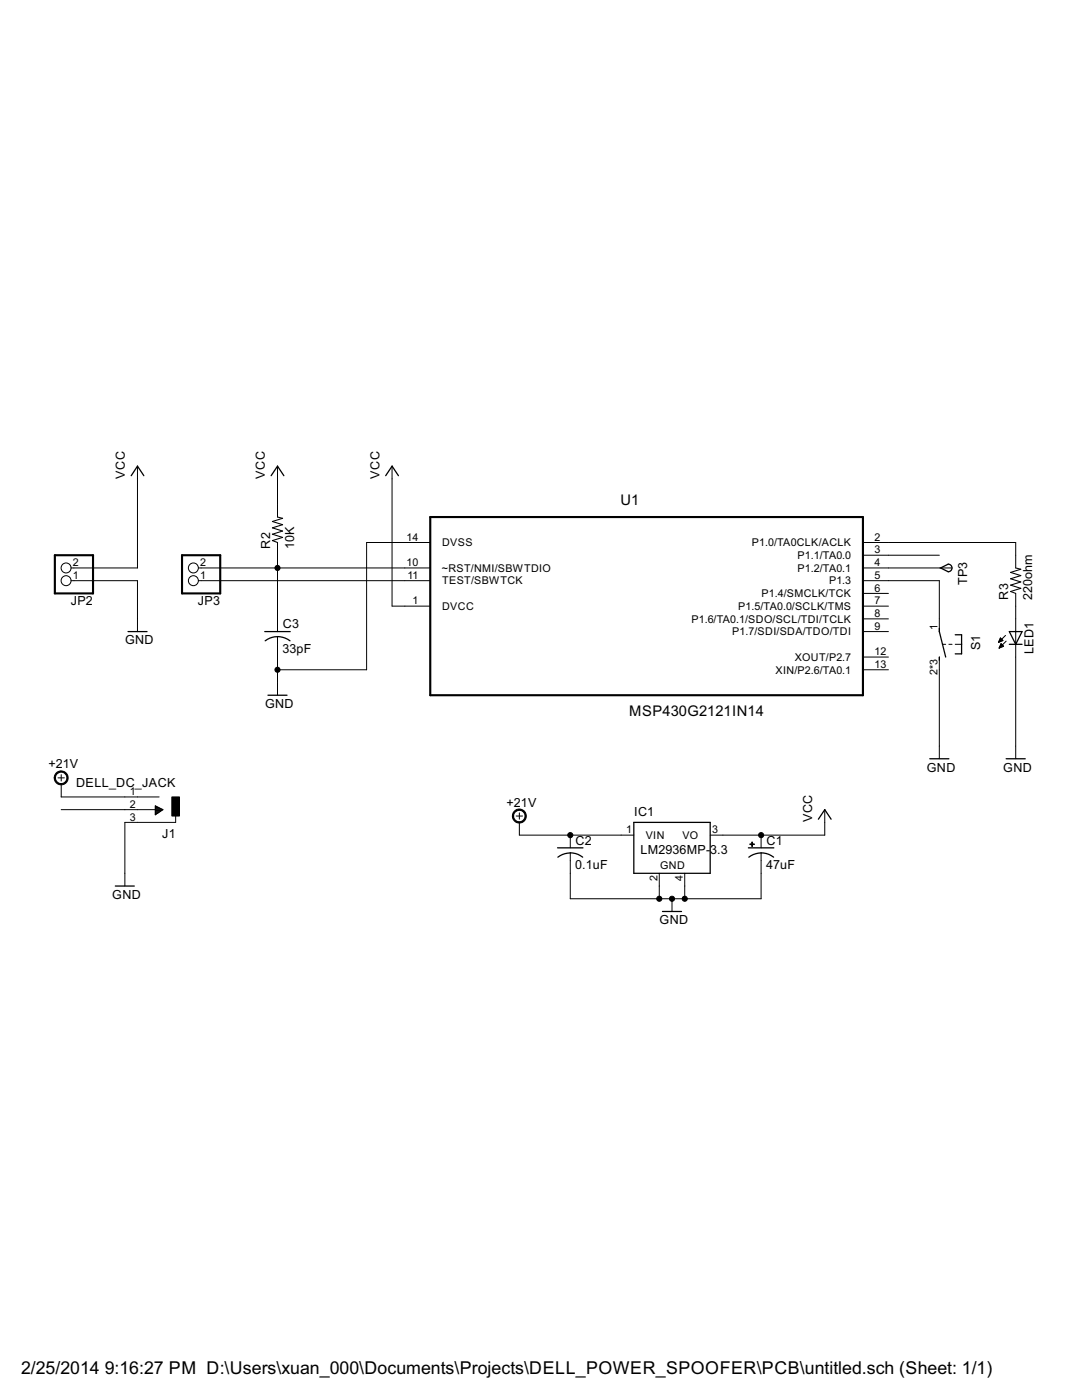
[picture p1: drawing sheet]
<svg xmlns="http://www.w3.org/2000/svg" width="216mm" height="279mm" viewBox="0 0 216 279" stroke-linecap="round" stroke-linejoin="round" font-family="sans-serif">
<g fill="none" stroke="#000" stroke-width=".2">
<path d="M27.4 93v20.3h-13.2M55.4 93v10.2M78.2 93v28h7.7M14.2 115.9h13.2v10.1M39.6 113.3h46.3M39.6 115.9h46.3M55.4 108.3v17.7M85.9 108.3h-12.7v25.4h-17.8M172.2 108.3h30.5v5M172.2 113.3h17.8M172.2 115.9h15.2v10.1M172.2 110.8h15.2"/>
<path d="M172.2 118.4h5.1M202.7 118.4v33M55.4 127.1v11.6M172.2 121h5.1M172.2 123.5h5.1M172.2 126h5.1M172.2 131.1h5.1M172.2 133.7h5.1M187.4 131.1v20.3M188.1 128.6h.6M189.3 128.6h.7M190.6 128.6h1.3"/>
<path d="M199.3 128.1h.2M199.3 128h.4M199.4 129.3h.1M199.4 127.9h.6M199.4 127.7h.6M199.4 129.2h.3M199.5 129.1h.5M199.5 127.6h.4M199.5 127.5h.3M199.5 128.9h.7M199.6 127.4h.1M199.6 128.8h.5"/>
<path d="M199.6 127.3l.5 .5-.9 .4zM199.6 128.7h.4M199.7 128.6h.2M199.7 128.5l-.3 .8M199.7 128.5l.6 .5M199.7 128.5h.1M200.3 129l-.9 .3M200.6 126.8l-1.4 1.4M200.8 128l-1.4 1.3M11.6 155.2h1.2M12.2 156.5v2.5h19.5M12.2 154.6v1.3"/>
<path d="M12.2 161.6h18.8M31 160.8l1.5 .8-1.5 1zM31 162.6h.1M31 162.5h.2M31 162.3h.4M31 162.2h.6M31 162.1h.7M31 162h.9M31 161.9h1.1M31 161.8h1.3M31 161.6h1.5M31 161.5h1.4"/>
<path d="M31 161.4h1.1M31 161.3h.9M31 161.1h.6M31 161h.4M31 160.9h.2M35.1 162.9v1.2h-10.2v12.7M103 162.9h1.3M103.6 164.1v2.6h22.9M103.6 162.2v1.3M113.8 170.2v9.2h38.1v-9.2M113.8 166.7v2.5M131.6 174.3v5.1"/>
<path d="M134.1 179.4v2.5M136.6 174.3v5.1M151.9 166.7v2.5M164.6 161.6v5.1h-22.9"/>
<circle cx="13.2" cy="115.9" r=".99"/>
<circle cx="13.2" cy="113.3" r=".99"/>
<circle cx="38.6" cy="115.9" r=".99"/>
<circle cx="38.6" cy="113.3" r=".99"/>
</g>
<path d="M10.9 110.8h7.7v7.6h-7.7zM36.3 110.8h7.6v7.6h-7.6zM85.9 103.2h86.3v35.5h-86.3z" fill="none" stroke="#000" stroke-width=".42"/>
<g fill="none" stroke="#000" stroke-width=".25">
<path d="M26.2 94.9l1.2-1.9 1.3 1.9M54.1 94.9l1.3-1.9 1.2 1.9M77 94.9l1.2-1.9 1.3 1.9M187.7 113.3l1.5-.7a.76 .76 0 0 1 .8 .7 .76 .76 0 0 1-.8 .8zM25.5 126h3.8M52.8 126h5.1M52.9 127.9a4 4 0 0 1 5 0M53.5 138.7h3.8M187.4 125.4v.6l1.3 5.1M187.4 131.1v.7M190.6 126.7h1.3v3.8h-1.3M201.4 126h2.5l-1.2 2.6z"/>
<path d="M201.4 128.6h2.5M185.5 151.4h3.8M200.8 151.4h3.8M23 176.8h3.8M111.3 169.2h5M111.3 171.1a4 4 0 0 1 5 0M126.5 164.1h15.2v10.2h-15.2zM149.3 169.2h5.1M149.4 171.1a4 4 0 0 1 5 0M163.3 163.5l1.3-1.9 1.2 1.9M132.2 181.9h3.8"/>
</g>
<path d="M34.3 159h1.5v3.9h-1.5zM149.6 168.4h.9v.2h-.9zM150 168h.1v.9h-.1z" fill="#000" stroke="#000" stroke-width=".2"/>
<path d="M55.4 103.2l1 .2-2 .7 2 .6-2 .6 2 .7-2 .6 2 .7-2 .6 1 .4M202.7 113.3l1 .3-2 .6 2 .7-2 .6 2 .6-2 .7 2 .6-2 .6 1 .4" fill="none" stroke="#000" stroke-width=".21"/>
<g fill="#000" stroke="#000" stroke-width=".2">
<path d="M11.2 154.3a1.4 1.4 0 0 1 2.2 .2 1.4 1.4 0 0 1-.8 2.1 1.4 1.4 0 0 1-1.8-1.4h.3a1.14 1.14 0 0 1 1.7-.9 1.14 1.14 0 0 1 .1 1.9 1.14 1.14 0 0 1-1.8-.7v-.3h-.3z" fill-rule="evenodd"/>
<path d="M102.6 161.9a1.4 1.4 0 0 1 2.2 .2 1.4 1.4 0 0 1-.8 2.1 1.4 1.4 0 0 1-1.8-1.3h.3a1.14 1.14 0 0 1 1.7-1 1.14 1.14 0 0 1 .1 1.9 1.14 1.14 0 0 1-1.8-.6v-.3h-.3z" fill-rule="evenodd"/>
<circle cx="55.4" cy="113.3" r=".51"/>
<circle cx="55.4" cy="133.7" r=".51"/>
<circle cx="113.8" cy="166.7" r=".51"/>
<circle cx="131.6" cy="179.4" r=".51"/>
<circle cx="134.1" cy="179.4" r=".51"/>
<circle cx="136.6" cy="179.4" r=".51"/>
<circle cx="151.9" cy="166.7" r=".51"/>
</g>
<g font-size="4">
<text x="4.2" y="274.2">2/25/2014</text>
<text x="20.9" y="274.2">9:16:27 PM D:\Users\xuan_000\Documents\Projects\DELL_POWER_SPOOFER\PCB\untitled.sch (Sheet: 1/1)</text>
</g>
<g font-size="3.3">
<text x="123.8" y="100.7">U1</text>
<text x="125.6" y="142.9">MSP430G2121IN14</text>
</g>
<g font-size="2.8">
<text x="24.9" y="95.5" transform="rotate(-90 24.9 95.5)">VCC</text>
<text x="52.8" y="95.5" transform="rotate(-90 52.8 95.5)">VCC</text>
<text x="75.7" y="95.5" transform="rotate(-90 75.7 95.5)">VCC</text>
<text x="53.9" y="109.5" transform="rotate(-90 53.9 109.5)">R2</text>
<text x="58.7" y="109.5" transform="rotate(-90 58.7 109.5)">10K</text>
<text x="193" y="116.8" transform="rotate(-90 193 116.8)">TP3</text>
<text x="201.2" y="119.7" transform="rotate(-90 201.2 119.7)">R3</text>
<text x="206" y="119.7" transform="rotate(-90 206 119.7)">220ohm</text>
<text x="14.1" y="120.8">JP2</text>
<text x="39.5" y="120.8">JP3</text>
<text x="56.4" y="125.4">C3</text>
<text x="24.9" y="128.6">GND</text>
<text x="56.4" y="130.2">33pF</text>
<text x="195.6" y="129.8" transform="rotate(-90 195.6 129.8)">S1</text>
<text x="206.2" y="130.6" transform="rotate(-90 206.2 130.6)">LED1</text>
<text x="52.9" y="141.3">GND</text>
<text x="9.7" y="153.3">+21V</text>
<text x="184.9" y="154">GND</text>
<text x="200.2" y="154">GND</text>
<text x="15.2" y="157">DELL_DC_JACK</text>
<text x="101.1" y="161">+21V</text>
<text x="32.4" y="167.2">J1</text>
<text x="126.5" y="162.9">IC1</text>
<text x="162" y="164.1" transform="rotate(-90 162 164.1)">VCC</text>
<text x="114.8" y="173.4">0.1uF</text>
<text x="114.8" y="168.6">C2</text>
<text x="127.8" y="170.5">LM2936MP-</text>
<text x="141.7" y="170.5">3.3</text>
<text x="152.9" y="173.4">47uF</text>
<text x="152.9" y="168.6">C1</text>
<text x="22.4" y="179.4">GND</text>
<text x="131.6" y="184.4">GND</text>
</g>
<g font-size="2.4">
<text x="81.1" y="107.9">14</text>
<text x="174.5" y="107.9">2</text>
<text x="14.5" y="113">2</text>
<text x="39.9" y="113">2</text>
<text x="81.1" y="113">10</text>
<text x="88.2" y="109">DVSS</text>
<text x="150" y="109">P1.0/TA0CLK/ACLK</text>
<text x="159.1" y="111.6">P1.1/TA0.0</text>
<text x="174.5" y="110.5">3</text>
<text x="174.5" y="113">4</text>
<text x="14.5" y="115.5">1</text>
<text x="39.9" y="115.5">1</text>
<text x="81.3" y="115.5">11</text>
<text x="88.2" y="114.1">~RST/NMI/SBWTDIO</text>
<text x="88.2" y="116.6">TEST/SBWTCK</text>
<text x="152" y="119.2">P1.4/SMCLK/TCK</text>
<text x="159.1" y="114.1">P1.2/TA0.1</text>
<text x="165.4" y="116.6">P1.3</text>
<text x="174.5" y="115.5">5</text>
<text x="174.5" y="118.1">6</text>
<text x="82.3" y="120.6">1</text>
<text x="88.2" y="121.7">DVCC</text>
<text x="138" y="124.3">P1.6/TA0.1/SDO/SCL/TDI/TCLK</text>
<text x="147.3" y="121.7">P1.5/TA0.0/SCLK/TMS</text>
<text x="174.5" y="120.6">7</text>
<text x="174.5" y="123.1">8</text>
<text x="174.5" y="125.7">9</text>
<text x="187.1" y="125.7" transform="rotate(-90 187.1 125.7)">1</text>
<text x="146.1" y="126.8">P1.7/SDI/SDA/TDO/TDI</text>
<text x="158.6" y="131.9">XOUT/P2.7</text>
<text x="174.5" y="130.8">12</text>
<text x="154.8" y="134.4">XIN/P2.6/TA0.1</text>
<text x="174.5" y="133.3">13</text>
<text x="187.1" y="134.7" transform="rotate(-90 187.1 134.7)">2*3</text>
<text x="25.9" y="161.2">2</text>
<text x="25.9" y="158.7">1</text>
<text x="25.9" y="163.8">3</text>
<text x="124.9" y="166.3">1</text>
<text x="128.9" y="167.4">VIN</text>
<text x="136.2" y="167.4">VO</text>
<text x="142.1" y="166.3">3</text>
<text x="131.7" y="173.5">GND</text>
<text x="131.2" y="175.8" transform="rotate(-90 131.2 175.8)">2</text>
<text x="136.3" y="175.8" transform="rotate(-90 136.3 175.8)">4</text>
</g>
</svg>
